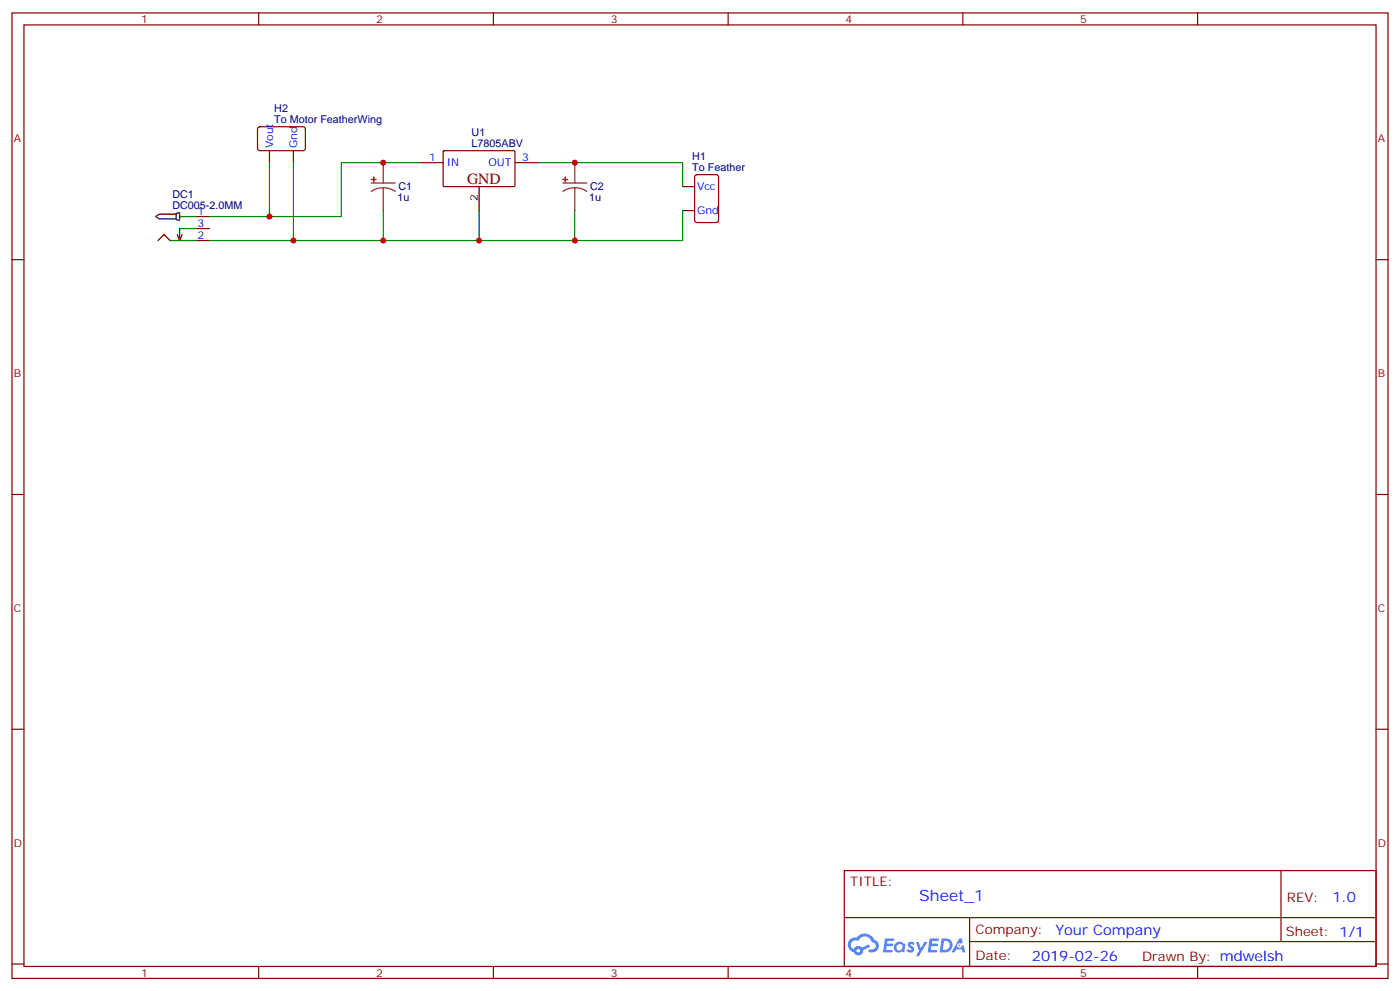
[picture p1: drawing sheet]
<svg xmlns="http://www.w3.org/2000/svg" width="412mm" height="292mm" viewBox="0 0 412 292" stroke-linecap="round" stroke-linejoin="round" font-family="sans-serif">
<g fill="none" stroke="#870000" stroke-width=".35">
<path d="M3.5 3.8h405.4v284.3h-405.4zM7.1 7.3h398.2v277.3h-398.2zM76.2 3.8v3.5M145.3 3.8v3.5M214.5 3.8v3.5M283.6 3.8v3.5M352.8 3.8v3.5M3.5 76.5h3.6M405.3 76.5h3.6M3.5 145.6h3.6M405.3 145.6h3.6M3.5 214.8h3.6"/>
<path d="M405.3 214.8h3.6M248.7 256.4h156.6v28.2h-156.6zM377.3 256.4v20.9M248.7 270.2h156.5M285.6 277.3h119.6M285.6 270.2v14.2M3.5 283.9h3.6M76.2 284.6v3.5M145.3 284.6v3.5M214.5 284.6v3.5M283.6 284.6v3.5M352.8 284.6v3.5"/>
<path d="M405.3 283.9h3.6"/>
</g>
<g fill="#5487ff">
<path d="M267.7 277.6a1.22 1.22 0 0 1 1.7 .2l-.4 .6a.47 .47 0 0 0-.3-.4 .47 .47 0 0 0-.5 .2l.1 .2a1.14 1.14 0 0 1 .8 1.8 1.14 1.14 0 0 1-1.9 0l-.2-.2 .5-.6 .7 .5a.29 .29 0 0 0 .3-.3 .29 .29 0 0 0-.2-.3 1.04 1.04 0 0 1-.6-1.7z"/>
<path d="M260.7 276.3h2.4l.3 .2-.2 .5-1.8 .1-.1 .8h1.5l.3 .4-.3 .4h-1.6l-.2 1.1h1.7l.2 .3-.2 .3-2.6 .1z"/>
<path d="M273.8 276.3h2.4l.3 .2-.1 .5-1.8 .1-.2 .8h1.6l.3 .4-.4 .4h-1.6l-.1 1.1h1.7l.2 .3-.2 .3-2.6 .1z"/>
<path d="M282.6 276.3h.7l.3 1.3-.6 .3a.69 .69 0 0 0-1 .3 .69 .69 0 0 0 .4 .9 .69 .69 0 0 0 .9-.6l.5-.2 .6 2.2h-.8l-.2-.9h-1.8l-.5 .9h-.8z"/>
<path d="M269.8 277.4h.8l.6 1.8 1.1-1.8h.9l-2.6 4.2h-.8l.9-1.5z"/>
<path d="M277.4 276.3l-.6 4.2h1.3a2.11 2.11 0 0 0 2.5-2.1 2.11 2.11 0 0 0-2.5-2.1zM278.1 277.1a1.39 1.39 0 0 1 1.7 1.4 1.39 1.39 0 0 1-1.8 1.3h-.3z"/>
<path d="M263.7 277.9a1.54 1.54 0 0 0-.1 2.2 1.54 1.54 0 0 0 2.2 .1l.6 .3 .3-2.3-.2-.3h-.4a1.49 1.49 0 0 0-2.4 0zM264 278.9a.94 .94 0 0 1 1.8 0 .94 .94 0 0 1-1.8 0z"/>
<path d="M250.4 276.7a2.18 2.18 0 0 0 1.1 3.7 1.44 1.44 0 0 0 1.6 .9 1.44 1.44 0 0 0 1.2-1.4l2-1.1-.5-.7-1.9 1a1.47 1.47 0 0 0-2.4 .4 1.39 1.39 0 0 1-.7-1.9 1.39 1.39 0 0 1 2-.5 2.12 2.12 0 0 1 2.2-1.3 2.12 2.12 0 0 1 1.9 1.7 1.14 1.14 0 0 1 1.1 1.4 1.14 1.14 0 0 1-1.7 .7 .43 .43 0 0 0-.5 .4 .43 .43 0 0 0 .4 .5 1.98 1.98 0 0 0 2.5-1.2 1.98 1.98 0 0 0-1.2-2.6 3.1 3.1 0 0 0-5.3-.6l-.9 .1zM252.3 280a.55 .55 0 0 1 1.1 0 .55 .55 0 0 1-1.1 0z"/>
<circle cx="282.6" cy="278.4" r=".26"/>
</g>
<path d="M141.1 55v7M45.9 63.8l1-.7h5v1.4h-5zM46.6 70.8l1.7-1.7 1.8 1.7h8.1M51.9 63.1l.3-.4h.7v2.1h-.7l-.3-.3M52.9 63.8h5.3M53.6 69.1l-.7 1.7M58.2 67.3h-5.3v3.5l-.7-1.7" fill="none" stroke="#000" stroke-width=".35"/>
<path d="M76.1 37.5l.5-.2 12.9 .1 .5 .6-.1 5.9-.6 .5-13-.1-.5-.6v-5.7zM79.4 44.4v3.5M86.4 44.4v3.5M123.5 47.9h7M130.6 44.6l.3-.2h20.6l.2 .3-.1 10.1-.3 .2-20.6-.1-.2-.3zM151.7 47.9h7M201.1 55h3.5M204.8 51.6l.5-.2h5.7l.6 .5 .1 12.9-.5 .7h-5.9l-.6-.4-.1-13zM58.2 70.8h3.5M58.2 67.3h3.5M58.2 63.8h3.5M201.1 62h3.5" fill="none" stroke="#870000" stroke-width=".35"/>
<g fill="#8c2424" stroke="#8c2424" stroke-width=".35">
<path d="M109.4 52.8l1.4 .1z"/>
<path d="M110.1 52.1v1.5z"/>
<path d="M165.8 52.8l1.4 .1z"/>
<path d="M166.5 52.1v1.5z"/>
</g>
<path d="M109.4 53.9h7M112.9 55.3l1.8 .3 1.7 .8M112.9 55.3l-1.9 .3-1.6 .8M112.9 47.9v6M112.9 55.3v6.7M165.8 53.9h7.1M169.3 55.3l1.9 .3 1.7 .8M169.3 55.3l-1.8 .3-1.7 .8M169.3 47.9v6M169.3 55.3v6.7" fill="none" stroke="#8c2424" stroke-width=".35"/>
<path d="M79.4 47.9v15.9M86.4 47.9v22.9M123.5 47.9h-23v15.9h-38.8M158.7 47.9h42.4v7.1M112.9 62v8.8M141.1 62v8.8M169.3 62v8.8h-107.6M201.1 62v8.8h-31.8" fill="none" stroke="#008700" stroke-width=".35"/>
<g fill="#c00">
<circle cx="141.1" cy="70.8" r=".88"/>
<circle cx="86.4" cy="70.8" r=".88"/>
<circle cx="112.9" cy="47.9" r=".88"/>
<circle cx="112.9" cy="70.8" r=".88"/>
<circle cx="79.4" cy="63.8" r=".88"/>
<circle cx="169.3" cy="47.9" r=".88"/>
<circle cx="169.3" cy="70.8" r=".88"/>
</g>
<text font-size="4.6" fill="#800" x="137.6" y="54.3">GND</text>
<text font-size="4.6" fill="#00f" x="270.8" y="265.4">Sheet_1</text>
<g font-size="4.2" fill="#00f">
<text x="392.5" y="265.7">1.0</text>
<text x="310.9" y="275.2">Your Company</text>
<text x="304" y="283">2019-02-26</text>
</g>
<g font-size="3.9" fill="#800">
<text x="250.5" y="261">TITLE:</text>
<text x="379.1" y="265.7">REV:</text>
<text x="287.4" y="275.2">Company:</text>
<text x="378.7" y="275.8">Sheet: 1/1</text>
<text x="287.4" y="282.9">Date:</text>
<text x="336.4" y="282.9">Drawn By: mdwelsh</text>
</g>
<g font-size="3.2" fill="#800">
<text x="41.6" y="6.8">1</text>
<text x="110.8" y="6.8">2</text>
<text x="179.9" y="6.8">3</text>
<text x="249.1" y="6.8">4</text>
<text x="318.2" y="6.8">5</text>
<text x="4.1" y="41.9">A</text>
<text x="405.9" y="41.9">A</text>
<text x="4.1" y="111.1">B</text>
<text x="405.9" y="111.1">B</text>
<text x="4.1" y="180.2">C</text>
<text x="405.9" y="180.2">C</text>
<text x="4.1" y="249.3">D</text>
<text x="405.9" y="249.3">D</text>
<text x="41.6" y="287.6">1</text>
<text x="110.8" y="287.6">2</text>
<text x="179.9" y="287.6">3</text>
<text x="249.1" y="287.6">4</text>
<text x="318.2" y="287.6">5</text>
</g>
<g font-size="3.2" fill="#000080">
<text x="80.8" y="33.1">H2</text>
<text x="80.8" y="36.3">To Motor FeatherWing</text>
<text x="138.9" y="40.1">U1</text>
<text x="138.9" y="43.3">L7805ABV</text>
<text x="203.9" y="47.2">H1</text>
<text x="203.9" y="50.4">To Feather</text>
<text x="50.8" y="58.4">DC1</text>
<text x="117.1" y="59.3">1u</text>
<text x="117.4" y="56.1">C1</text>
<text x="173.6" y="59.3">1u</text>
<text x="173.8" y="56.1">C2</text>
<text x="50.8" y="61.7">DC005-2.0MM</text>
</g>
<g font-size="3.2" fill="#00f">
<text x="80.4" y="43.7" transform="rotate(-90 80.4 43.7)">Vout</text>
<text x="87.5" y="43.7" transform="rotate(-90 87.5 43.7)">Gnd</text>
<text x="126.4" y="47.6">1</text>
<text x="153.8" y="47.6">3</text>
<text x="131.6" y="49">IN</text>
<text x="143.9" y="49">OUT</text>
<text x="205.3" y="56">Vcc</text>
<text x="58.2" y="63.4">1</text>
<text x="205.3" y="63.1">Gnd</text>
<text x="58.2" y="70.5">2</text>
<text x="58.2" y="67">3</text>
</g>
<text font-size="3.2" x="140.8" y="59.1" transform="rotate(-90 140.8 59.1)">2</text>
</svg>
